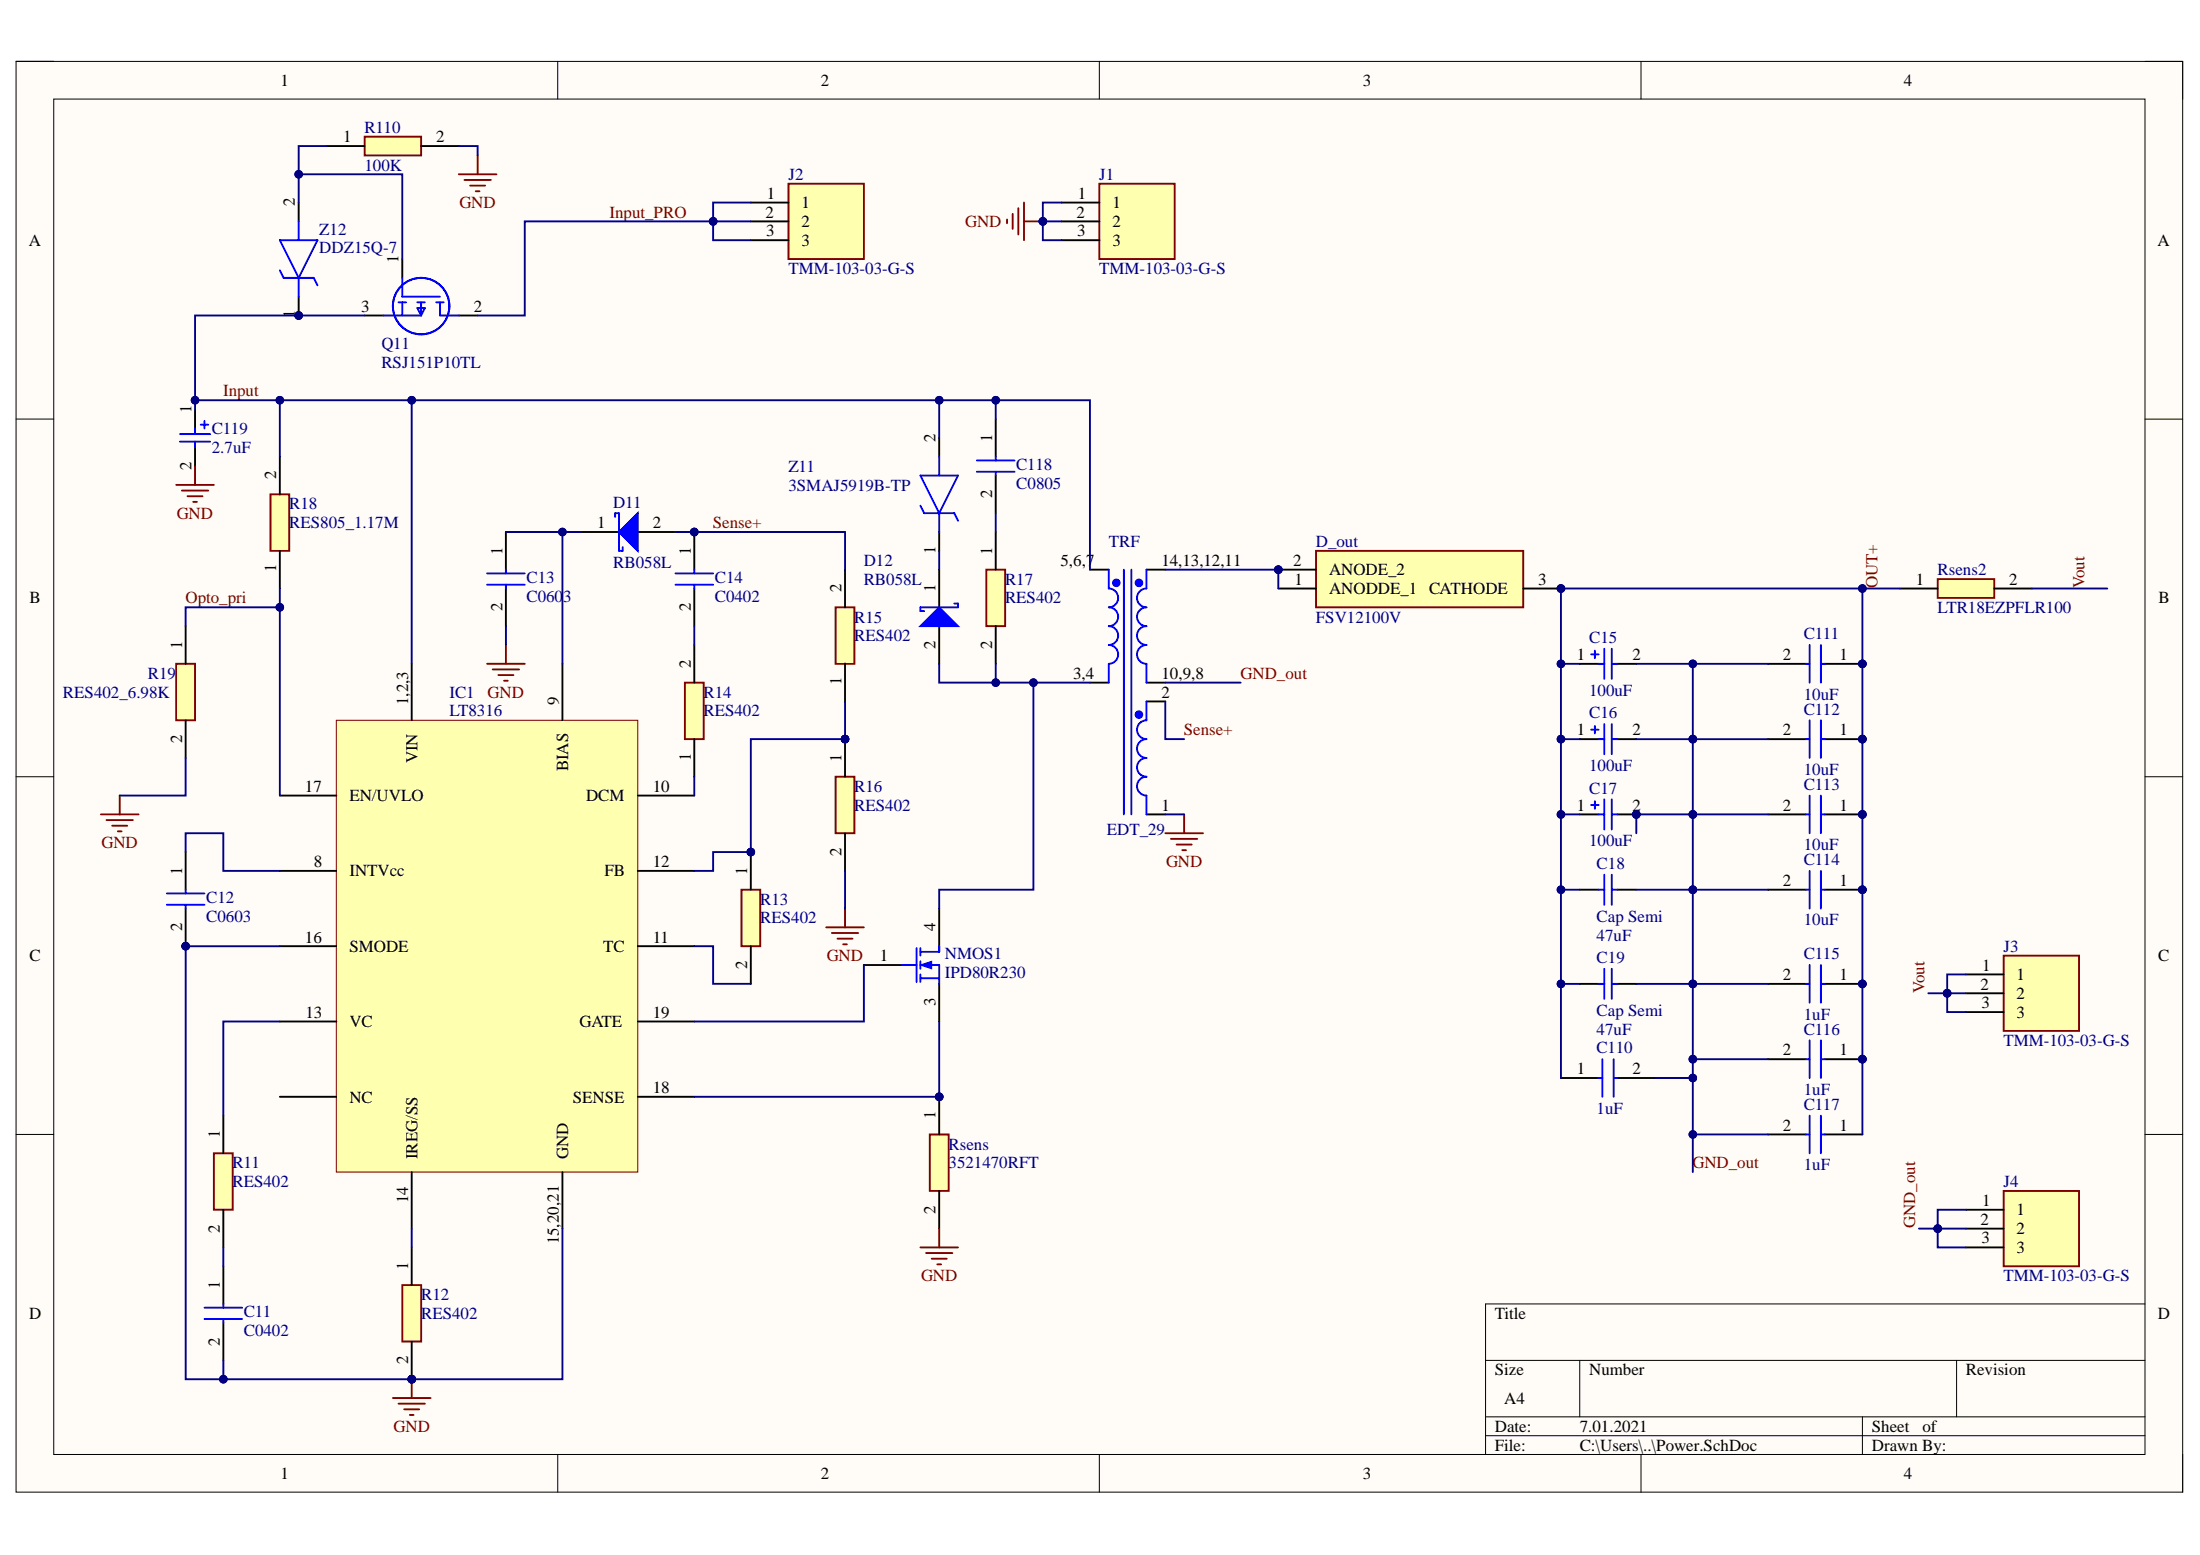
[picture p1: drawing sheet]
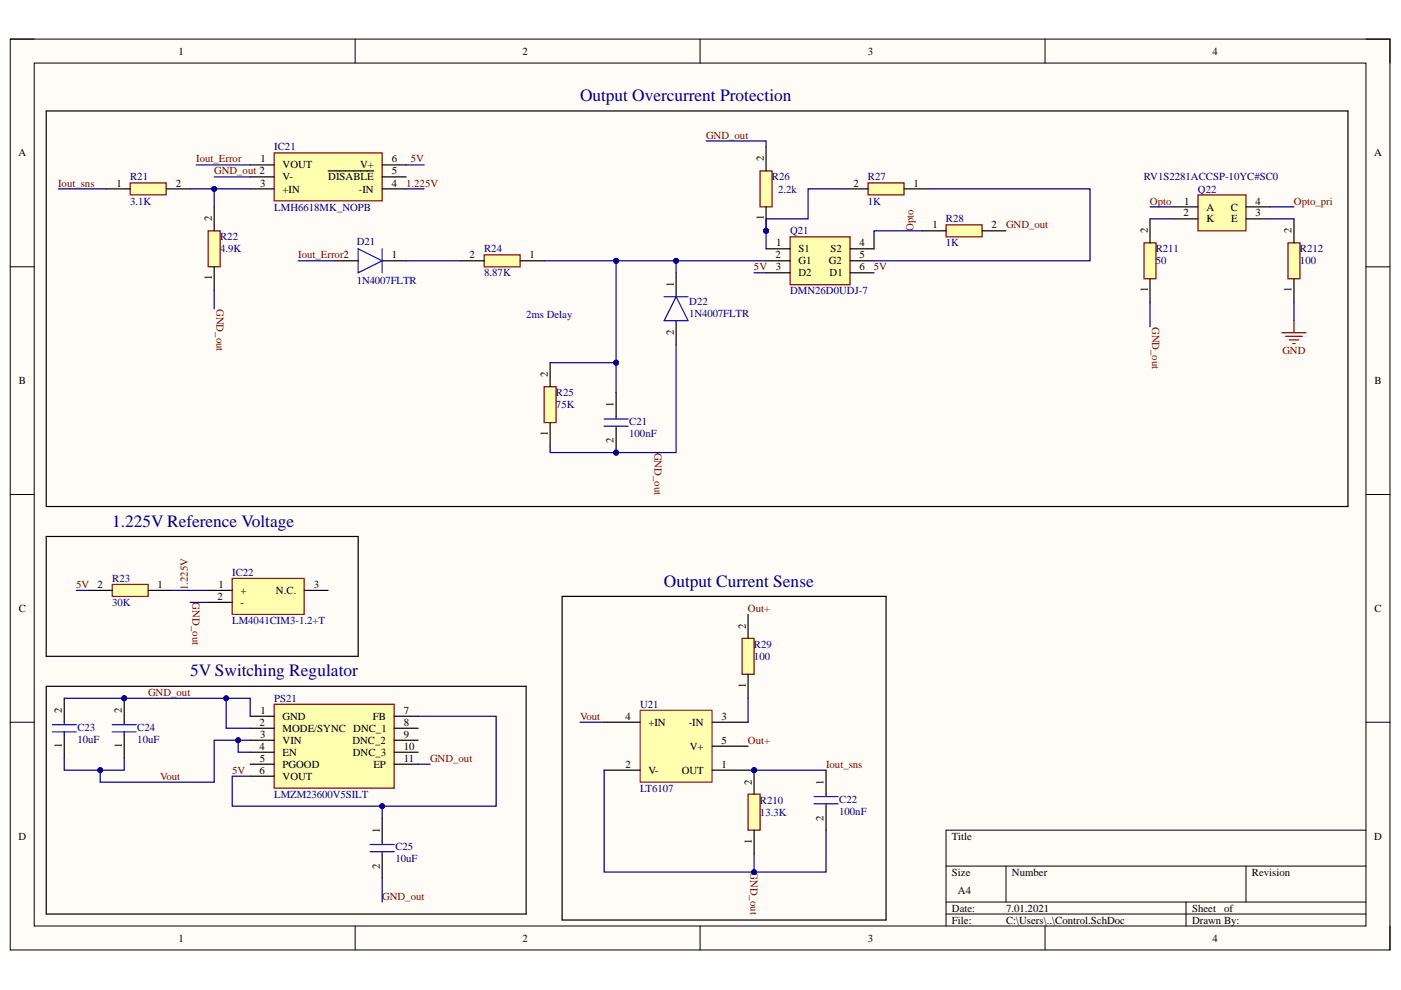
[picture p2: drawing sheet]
# Altium project PCB_Project.PrjPcb
2 sheets, 69 parts. Net scope: global (net labels, ports and power ports of the same name join across sheets).
Board file: PCB1.PcbDoc
Sheets:
  Power.SchDoc
  Control.SchDoc

## Sheet Power.SchDoc
size A4; SheetNumber: 1; SheetTotal: 2

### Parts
C11  C0402  [CAPC1005X55N]
C12  C0603  [CAPC1608X90N]
C13  C0603  [CAPC1608X90N]
C14  C0402  [CAPC1005X55N]
C15  100uF  [CAPAEDH107M016A9G]
C16  100uF  [CAPAEDH107M016A9G]
C17  100uF  [CAPAEDH107M016A9G]
C18  Cap Semi  value 47uF  [C1206]
C19  Cap Semi  value 47uF  [C1206]
C110  1uF  [CAPC1608X90N]
C111  10uF  [CAPC2012X145N]
C112  10uF  [CAPC2012X145N]
C113  10uF  [CAPC2012X145N]
C114  10uF  [CAPC2012X145N]
C115  1uF  [CAPC1608X90N]
C116  1uF  [CAPC1608X90N]
C117  1uF  [CAPC1608X90N]
C118  C0805  [CAPC2012X145N]
C119  2.7uF  [CAPAE127P600-8N]
D11  RB058L  [RB058L]
D12  RB058L  [RB058L]
D_out  FSV12100V  [FSV1045V]
IC1  LT8316  [TSOP65P640X120-20N]
J1  TMM-103-03-G-S  [HDRV3W50P0X200_1X3_600X197X550P]
J2  TMM-103-03-G-S  [HDRV3W50P0X200_1X3_600X197X550P]
J3  TMM-103-03-G-S  [HDRV3W50P0X200_1X3_600X197X550P]
J4  TMM-103-03-G-S  [HDRV3W50P0X200_1X3_600X197X550P]
NMOS1  IPD80R230  [DPAK228P994X241-3N]
Q11  RSJ151P10TL  [RSJ151P10TL]
R11  RES402  [ERJ2RKD1004X]
R12  RES402  [ERJ2RKD1004X]
R13  RES402  [ERJ2RKD1004X]
R14  RES402  [ERJ2RKD1004X]
R15  RES402  [ERJ2RKD1004X]
R16  RES402  [ERJ2RKD1004X]
R17  RES402  [ERJ2RKD1004X]
R18  RES805_1.17M  [RESC2012X50N]
R19  RES402_6.98K  [ERJ2RKD1004X]
R110  100K  [ERJ2RKD1004X]
Rsens  3521470RFT  [RESC6332X65N]
Rsens2  LTR18EZPFLR100  [RESC1632X68N]
TRF  EDT_29  [PCBComponent_1]
Z11  3SMAJ5919B-TP  [DIOM5226X244N]
Z12  DDZ15Q-7  [SOD3716X145N]

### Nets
GND: C11.2 C12.2 C13.2 C119.2(CAP-) IC1.15,20,21(GND) IC1.16(SMODE) J1.1 J1.2 J1.3 R12.2 R16.2 R19.2 R110.2 Rsens.2 TRF.1(Sec2-)
GND_out: C15.2(CAP-) C16.2(CAP-) C17.2(CAP-) C18.2 C19.2 C110.2 C111.2 C112.2 C113.2 C114.2 C115.2 C116.2 C117.2 J4.1 J4.2 J4.3 TRF.10,9,8(Sec1-)
Input: C118.1 C119.1(Cap+) IC1.1,2,3(VIN) Q11.3(S) R18.2 TRF.5,6,7(Pri+) Z11.2(A) Z12.1(K)
Input_PRO: J2.1 J2.2 J2.3 Q11.2(D)
Opto_pri: IC1.17(EN/UVLO) R18.1 R19.1
OUT+: C15.1(Cap+) C16.1(Cap+) C17.1(Cap+) C18.1 C19.1 C110.1 C111.1 C112.1 C113.1 C114.1 C115.1 C116.1 C117.1 D_out.3(CATHODE) Rsens2.1
Sense+: C14.1 D11.2(A) R15.2 TRF.2(Sec2+)
Vout: J3.1 J3.2 J3.3 Rsens2.2
NetC11_1: C11.1 R11.2
NetC12_1: C12.1 IC1.8(INTVcc)
NetC13_1: C13.1 D11.1(K) IC1.9(BIAS)
NetC14_2: C14.2 R14.2
NetC118_2: C118.2 R17.1
NetD12_1: D12.1(K) Z11.1(K)
NetD12_2: D12.2(A) NMOS1.4(D) R17.2 TRF.3,4(Pri-)
NetD_out_1: D_out.1(ANODDE_1) D_out.2(ANODE_2) TRF.14,13,12,11(Sec1+)
NetIC1_10: IC1.10(DCM) R14.1
NetIC1_11: IC1.11(TC) R13.2
NetIC1_12: IC1.12(FB) R13.1 R15.1 R16.1
NetIC1_13: IC1.13(VC) R11.1
NetIC1_14: IC1.14(IREG/SS) R12.1
NetIC1_18: IC1.18(SENSE) NMOS1.3(S) Rsens.1
NetIC1_19: IC1.19(GATE) NMOS1.1(G)
NetQ11_1: Q11.1(G) R110.1 Z12.2(A)

Not connected (* = marked no-connect by the designer): IC1 4,5,6,7(NC)

## Sheet Control.SchDoc
size A4; SheetNumber: 2; SheetTotal: 2

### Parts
C21  100nF  [CAPC1005X55N]
C22  100nF  [CAPC1005X55N]
C23  10uF  [CAPC2012X145N]
C24  10uF  [CAPC2012X145N]
C25  10uF  [CAPC2012X145N]
D21  1N4007FLTR  [SODFL3718X140N]
D22  1N4007FLTR  [SODFL3718X140N]
IC21  LMH6618MK_NOPB  [SOT95P280X110-6N]
IC22  LM4041CIM3-1.2+T  [SOT95P237X112-3N]
PS21  LMZM23600V5SILT  [LMZM23600SILT]
Q21  DMN26D0UDJ-7  [SOTFL35P100X50-6N]
Q22  RV1S2281ACCSP-10YC#SC0  [SOP130P1020X210-4N]
R21  3.1K  [ERJ2RKD1004X]
R22  4.9K  [ERJ2RKD1004X]
R23  30K  [ERJ2RKD1004X]
R24  8.87K  [ERJ2RKD1004X]
R25  75K  [ERJ2RKD1004X]
R26  2.2k  [ERJ2RKD1004X]
R27  1K  [ERJ2RKD1004X]
R28  1K  [ERJ2RKD1004X]
R29  100  [ERJ2RKD1004X]
R210  13.3K  [ERJ2RKD1004X]
R211  50  [ERJ2RKD1004X]
R212  100  [ERJ2RKD1004X]
U21  LT6107  [SOT95P245X110-5N]

### Blocks framed on the sheet
Output Overcurrent Protection: C21 D21 D22 IC21 Q21 Q22 R21 R22 R24-R28 R211 R212
1.225V Reference Voltage: IC22 R23
Output Current Sense: C22 R29 R210 U21
5V Switching Regulator: C23-C25 PS21

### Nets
GND: R212.1
1.225V: IC21.4(-IN) IC22.1(+) R23.1
5V: C25.1 IC21.6(V+) PS21.6(VOUT) PS21.7(FB) Q21.3(D2) Q21.6(D1) R23.2
GND_out: C21.2 C22.2 C23.2 C24.2 C25.2 D22.2(A) IC21.2(V-) IC22.2(-) PS21.1(GND) PS21.2(MODE/SYNC) PS21.11(EP) R22.1 R25.1 R26.2 R28.2 R210.1 R211.1 U21.2(V-)
Iout_Error: D21.2(A) IC21.1(VOUT)
Iout_sns: C22.1 R21.1 R210.2 U21.1(OUT)
Opto: Q21.4(S2) Q22.1(A) R28.1
Opto_pri: Q22.4(C)
OUT+: R29.2 U21.5(V+)
Vout: C23.1 C24.1 PS21.3(VIN) PS21.4(EN) U21.4(+IN)
NetC21_1: C21.1 D22.1(K) Q21.2(G1) R24.1 R25.2
NetD21_1: D21.1(K) R24.2
NetIC21_3: IC21.3(+IN) R21.2 R22.2
NetQ21_1: Q21.1(S1) R26.1 R27.2
NetQ21_5: Q21.5(G2) R27.1
NetQ22_2: Q22.2(K) R211.2
NetQ22_3: Q22.3(E) R212.2
NetR29_1: R29.1 U21.3(-IN)

Not connected (* = marked no-connect by the designer): IC21 5(~{DISABLE}); IC22 3(N.C.); PS21 5(PGOOD) 8(DNC_1) 9(DNC_2) 10(DNC_3)

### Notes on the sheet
- 2ms Delay

## Nets that join several sheets
GND: Power (15 pins), Control (R212.1)
GND_out: Power (17 pins), Control (18 pins)
Opto_pri: Power (IC1.17 R18.1 R19.1), Control (Q22.4)
OUT+: Power (15 pins), Control (R29.2 U21.5)
Vout: Power (J3.1 J3.2 J3.3 Rsens2.2), Control (5 pins)
